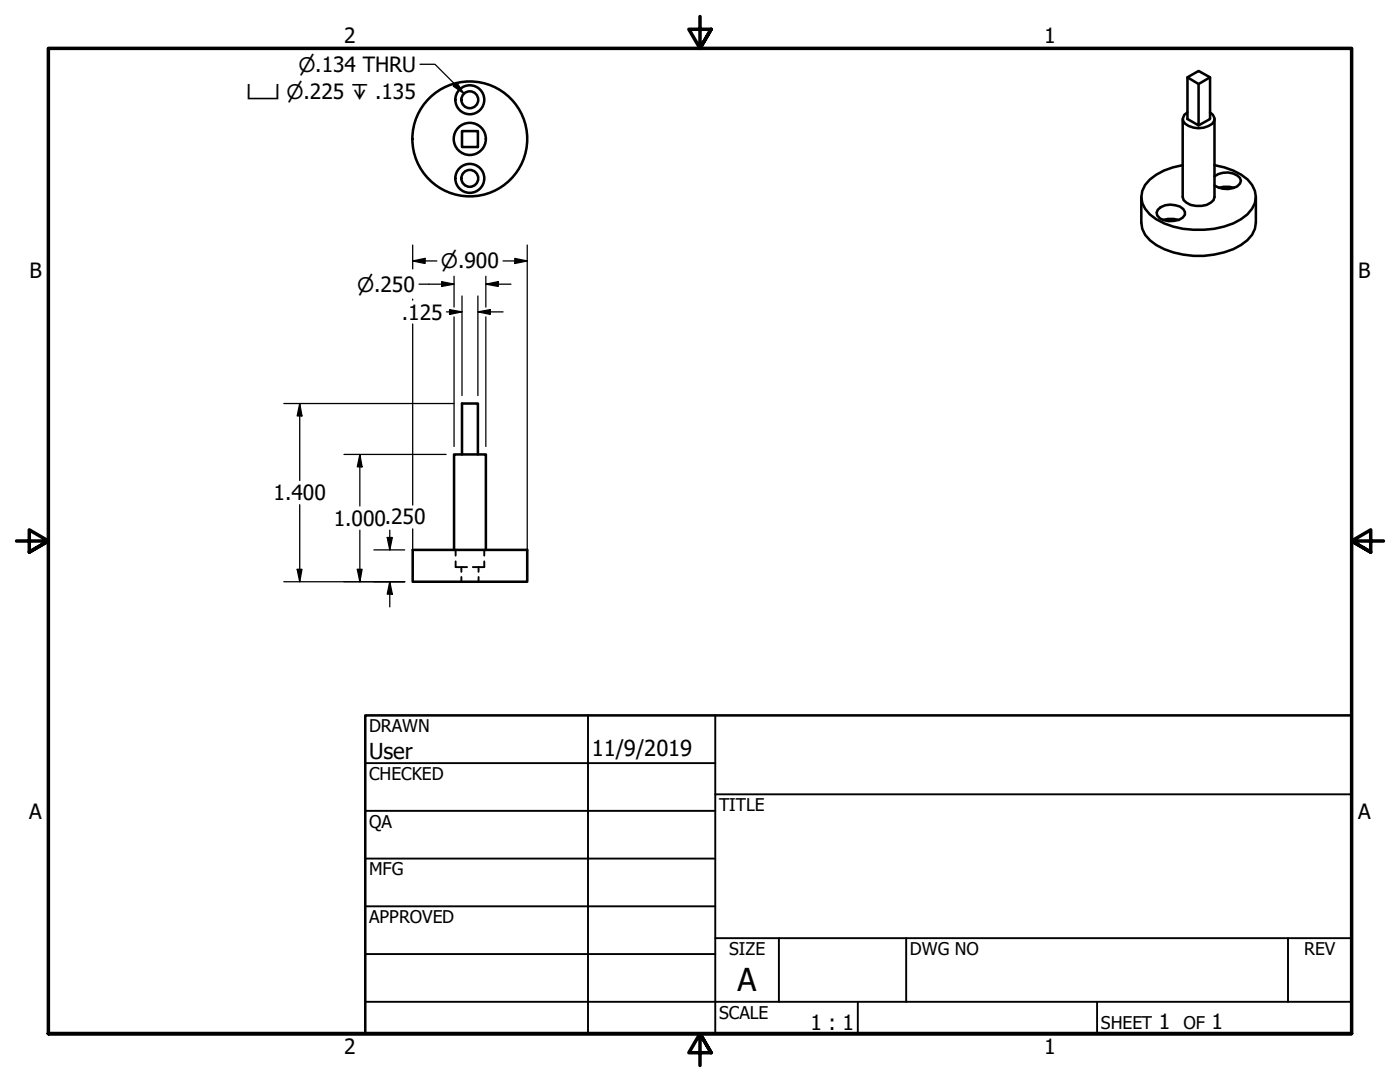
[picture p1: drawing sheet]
<svg xmlns="http://www.w3.org/2000/svg" width="279mm" height="216mm" viewBox="0 0 279 216" stroke-linecap="round" stroke-linejoin="round" font-family="sans-serif">
<!-- layer: Hidden (ANSI) -->
<path d="M90.9 112v1.2h2.3M90.9 109.7v1.2M92.1 113.2v.9M92.1 115.1v1M95.5 113.2v.9M95.5 115.1v1M96.6 112v1.2h-2.2M96.6 109.7v1.2" fill="none" stroke="#000" stroke-width=".38"/>
<!-- layer: Visible (ANSI) -->
<g fill="none" stroke="#000" stroke-width=".51">
<path d="M237 15.4l2.2 1.4M241.5 15.4l-2.3 1.4v8.2l-2.2-1.3v-8.3l2.2-1.2 2.3 1.2v8.3l-2.3 1.3M92.2 26.2h3.2v3.1h-3.2zM227.8 39.3v5.1a5.3 5.3 0 0 0 3 4.5 17.4 17.4 0 0 0 16.8 0 5.3 5.3 0 0 0 3-4.5v-5.1M236 23.7v15.6l.2 .6a4.4 4.4 0 0 0 6 0l.2-.6v-15.6M236 33a11.7 11.7 0 0 0-7.5 3.9 4.3 4.3 0 0 0 1 5.9 15.2 15.2 0 0 0 10.8 3 14.4 14.4 0 0 0 8.6-3 4.5 4.5 0 0 0 .1-7 13.2 13.2 0 0 0-6.6-2.8M237 22.4l-.7 .5-.2 .7v.5a4.2 4.2 0 0 0 5.8 .6 1.36 1.36 0 0 0-.4-2.3M242.4 35.2a3.9 3.9 0 0 1 5.1 .3l.1 .6-.1 .5a3.8 3.8 0 0 1-4.4 .8l-.7-.4M243.3 37.5l.9-.2h1.1l1 .2M231.1 41.8a3.9 3.9 0 0 1 5.1-.1l.3 .6v.6a3.2 3.2 0 0 1-3.2 1.2l-1-.2-.8-.3-.6-.6-.1-.6zM232.2 43.9l.9-.2 2.1 .2M92.2 90.7v-10.2h3.2v10.2"/>
<path d="M82.4 109.7h22.8v6.4h-22.8zM90.6 109.7v-19h6.4v19"/>
<circle cx="93.8" cy="19.9" r="1.68"/>
<circle cx="93.8" cy="19.9" r="2.89"/>
<circle cx="93.8" cy="27.7" r="3.2"/>
<circle cx="93.8" cy="35.6" r="1.68"/>
<circle cx="93.8" cy="35.6" r="2.89"/>
<circle cx="93.8" cy="27.7" r="11.5"/>
</g>
<!-- layer: Border (ANSI) -->
<path d="M139.7 3.3v6.4l-2.2-3.9h4.4l-2.2 3.9 2.2-3.9M3.3 107.9h6.4l-3.9-2.2v4.5l3.9-2.3-3.9 2.3M276.1 107.9h-6.4l3.9-2.2v4.5l-3.9-2.3 3.9 2.3M9.7 206.2v-196.5h260v196.5h-260h260M141.9 210.1l-2.2-3.9 2.2 3.9h-4.4l2.2-3.9v6.4" fill="none" stroke="#000" stroke-width=".7"/>
<!-- layer: Title (ANSI) -->
<g fill="none" stroke="#000" stroke-width=".38">
<path d="M72.9 152.3h69.8M117.3 142.7v63.5M142.7 158.5h127M142.7 142.7v63.5M72.9 161.8h69.8M72.9 171.3h69.8M72.9 199.9h196.8M72.9 180.8h69.8M72.9 190.4h69.8M142.7 187.2h127M155.4 187.2v12.7M171.2 199.9v6.3"/>
<path d="M180.8 187.2v12.7M218.9 199.9v6.3M257 187.2v12.7"/>
</g>
<path d="M72.9 142.7h196.8v63.5h-196.8z" fill="none" stroke="#000" stroke-width=".51"/>
<!-- layer: Dimension (ANSI) -->
<g fill="none" stroke="#000" stroke-width=".25">
<path d="M82.4 52.1l2.4-.5v1zM82.4 52.1h4.8M82.4 48.9v4.8M82.4 59.7v.2M83.6 56.7h7M88.1 56.2l2.5 .5-2.5 .5zM90.6 55.1v6.2M92.2 59.1v19.8M95.4 59.1v19.8M97 56.7l2.4-.5v1zM97 56.7h5M97 55.1v6.2"/>
<path d="M100.4 52.1h4.8M102.7 51.6l2.5 .5-2.5 .5zM105.2 48.9v65.6M82.4 64.6v36.2M89.1 62.2h3.1M89.7 61.8l2.5 .4-2.5 .5zM90.6 63.2v25.9M95.4 62.2l2.5-.4v.9zM95.4 62.2h5M97 63.2v25.9M56.6 80.5h34M59.8 80.5l.5 2.5h-1z"/>
<path d="M59.8 80.5v15.4M68.6 90.7h20.4M71.8 90.7l.5 2.5h-1zM71.8 90.7v10.3M56.6 116.1h24.2M59.3 113.6h1l-.5 2.5zM59.8 100.7v15.4M71.3 113.6h1l-.5 2.5zM71.8 105.8v10.3M74.6 109.7h6.2M77.3 107.3h1l-.5 2.4zM77.8 116.1l.5 2.5h-1z"/>
<path d="M77.8 105.8v3.9M77.8 116.1v5M82.4 105.5v9"/>
</g>
<g fill="#000">
<path d="M82.4 52.1l2.4-.5v1z" fill-rule="evenodd"/>
<path d="M88.1 56.2l2.5 .5-2.5 .5z" fill-rule="evenodd"/>
<path d="M97 56.7l2.4-.5v1z" fill-rule="evenodd"/>
<path d="M102.7 51.6l2.5 .5-2.5 .5z" fill-rule="evenodd"/>
<path d="M89.7 61.8l2.5 .4-2.5 .5z" fill-rule="evenodd"/>
<path d="M95.4 62.2l2.5-.4v.9z" fill-rule="evenodd"/>
<path d="M59.8 80.5l.5 2.5h-1z" fill-rule="evenodd"/>
<path d="M71.8 90.7l.5 2.5h-1z" fill-rule="evenodd"/>
<path d="M59.3 113.6h1l-.5 2.5z" fill-rule="evenodd"/>
<path d="M71.3 113.6h1l-.5 2.5z" fill-rule="evenodd"/>
<path d="M77.3 107.3h1l-.5 2.4z" fill-rule="evenodd"/>
<path d="M77.8 116.1l.5 2.5h-1z" fill-rule="evenodd"/>
</g>
<!-- layer: Symbol (ANSI) -->
<path d="M83.8 12.8h3l5.8 5.9M91.2 16.5l1.4 2.2-2.1-1.5z" fill="none" stroke="#000" stroke-width=".25"/>
<path d="M91.2 16.5l1.4 2.2-2.1-1.5z" fill-rule="evenodd" fill="#000"/>
<text font-size="6.3" x="147.2" y="197.7">A</text>
<g font-size="4.4">
<text x="73.7" y="151.4">User</text>
<text x="118.1" y="150.8">11/9/2019</text>
</g>
<g font-size="4.2">
<text x="68.7" y="8.6">2</text>
<text x="208.4" y="8.6">1</text>
<text x="5.9" y="55.5">B</text>
<text x="271.1" y="55.5">B</text>
<text x="80.2" y="63.8">.125</text>
<text x="54.6" y="99.8">1.400</text>
<text x="66.6" y="104.9">1.000.250</text>
<text x="5.8" y="163.4">A</text>
<text x="271" y="163.4">A</text>
<text x="161.7" y="205.5">1 : 1</text>
<text x="231.3" y="205.4">1</text>
<text x="241.8" y="205.4">1</text>
<text x="68.7" y="210.3">2</text>
<text x="208.4" y="210.3">1</text>
</g>
<g font-size="4">
<text x="59.6" y="14.4">⌀.134 THRU</text>
<text x="49.2" y="19.7">⌴ ⌀.225 ↧ .135</text>
<text x="88" y="53.5">⌀.900</text>
<text x="71.3" y="58.2">⌀.250</text>
</g>
<g font-size="3.5">
<text x="73.7" y="146">DRAWN</text>
<text x="73.7" y="155.6">CHECKED</text>
<text x="143.5" y="161.8">TITLE</text>
<text x="73.7" y="165.2">QA</text>
<text x="73.7" y="174.7">MFG</text>
<text x="73.7" y="184.2">APPROVED</text>
<text x="145.5" y="190.6">SIZE</text>
<text x="181.6" y="190.6">DWG NO</text>
<text x="260.3" y="190.5">REV</text>
<text x="143.5" y="203.3">SCALE</text>
<text x="219.7" y="205.4">SHEET</text>
<text x="236.2" y="205.4">OF</text>
</g>
</svg>
